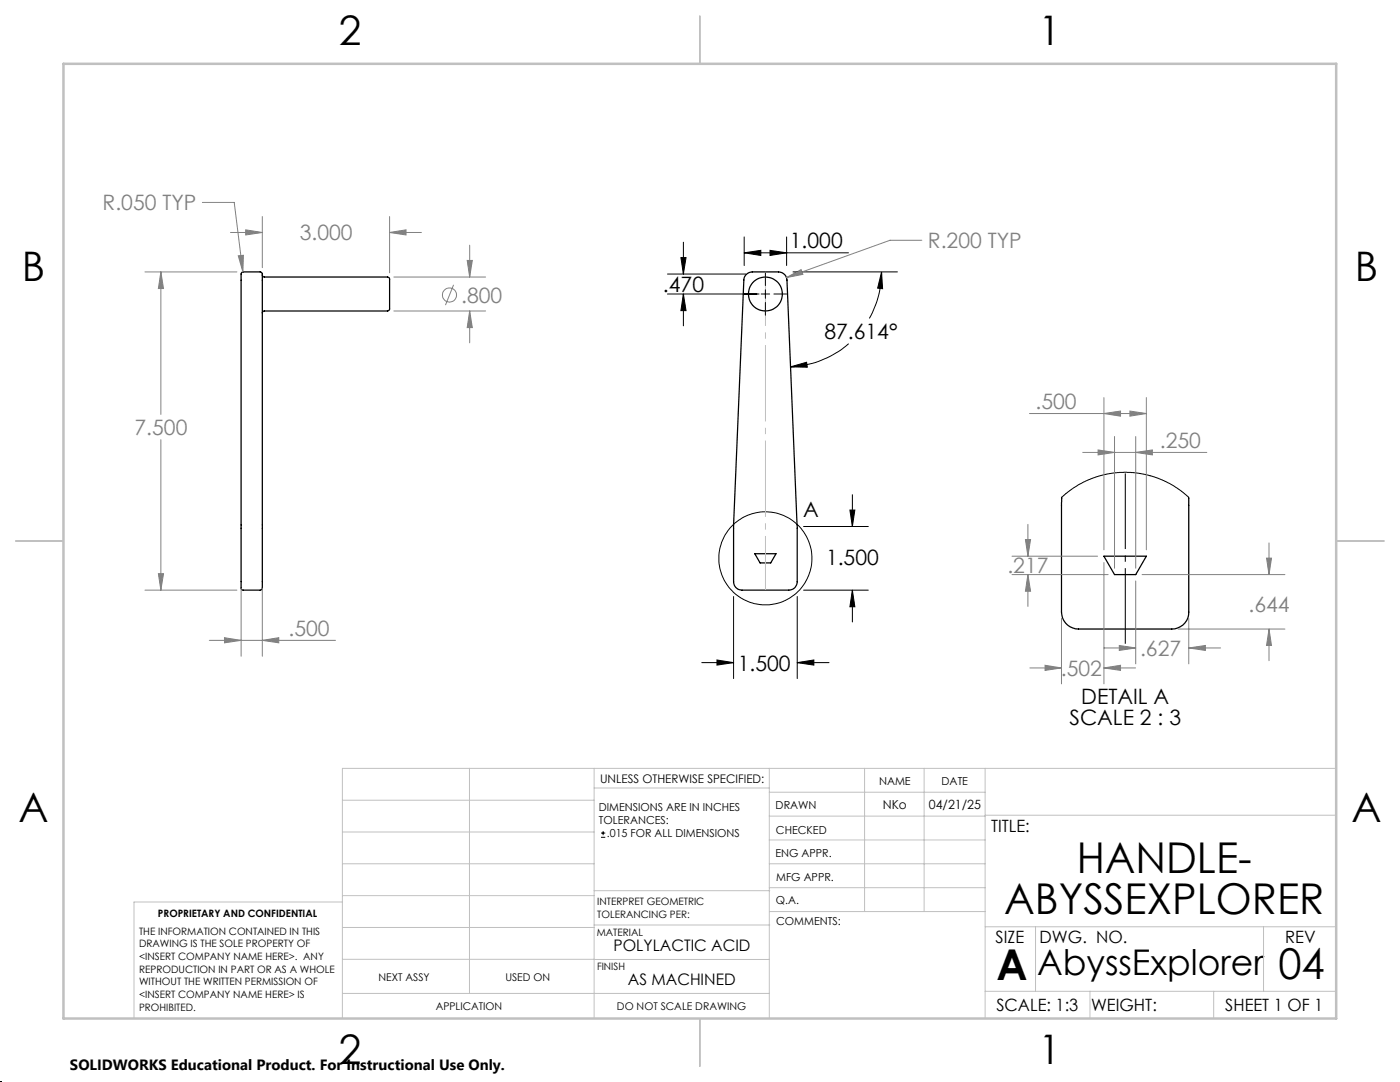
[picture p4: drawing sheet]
<svg xmlns="http://www.w3.org/2000/svg" width="279mm" height="216mm" viewBox="0 0 279 216" stroke-linecap="round" stroke-linejoin="round" font-family="sans-serif">
<g fill="none" stroke="#000" stroke-width=".25">
<path d="M48.3 54.3h3.7l.4 .3v62.8l-.4 .4h-3.6l-.3-.4v-62.8zM52.4 54.9l.3 .4h24.7l.4 .3v3.2a7.6 7.6 0 0 1-.2 3.1l-.2 .2h-24.7l-.2 .1-.1 .3M148.9 54.8l.4-.3 .8-.2h5.3a1.73 1.73 0 0 1 1.7 1.6l2 48.9v11.3a1.67 1.67 0 0 1-1.7 1.7h-9.3a1.67 1.67 0 0 1-1.7-1.7v-11.4l2-48.8 .2-.6zM211.9 99.2l-.1 22.9a3.4 3.4 0 0 0 3.4 3.4h18.7a3.3 3.3 0 0 0 3.3-3.4v-22.9M150.6 110.5h4.3l-1.1 1.8h-2.1zM220.3 111h8.5l-2.1 3.7h-4.3z"/>
<circle cx="152.8" cy="58.7" r="3.4"/>
</g>
<g fill="none" stroke="#000" stroke-width=".2">
<path d="M133.2 58.7h18.3M133.2 54.7h15.7M135.9 51.4h1l-.5 3.3zM136.4 48.3v6.4M136.4 58.7v6.3M136.4 58.7l.5 3.3h-1zM148.5 50.4l3.3-.4v1zM148.5 47.3v5.7M148.5 50.4h20.8M151.9 58.7h1.7M152.8 54.4v2.6M152.8 57.8v1.7"/>
<path d="M153.7 50l3.3 .4-3.3 .6zM154.4 58.7h2.6M157 47.3v5.7M158.3 54.3h20.8M175.9 54.3l.2 3.3-.9-.1zM175.9 54.3a18.6 18.6 0 0 1-2.4 9.2M152.8 60.4v2.5M157.8 73.2l3.2-.9 .1 1zM169.4 68.6a19.1 19.1 0 0 1-11.6 4.6M170.1 98.7v6.4M211.9 99.2l1.3-1.1 1.8-1.2 2.6-1.3 3.3-1 3.4-.4 3.2 .3 3.6 .9 3.3 1.6 2.8 2.2M146.4 119v16.4"/>
<path d="M159.1 119v16.4M160.4 105.1h12.9M160.4 117.8h12.9M169.6 101.8h1l-.5 3.3zM170.1 117.8v6.3M170.1 117.8l.5 3.3h-1zM140.1 132.2h6.3M143.1 131.7l3.3 .5-3.3 .5zM159.1 132.2h6.4M159.1 132.2l3.3-.5v1zM119.9 167.1h.9M119.9 166.2h.9"/>
<path d="M120.4 165.8v.9"/>
<circle cx="152.7" cy="111.4" r="9.3"/>
</g>
<g fill="none" stroke="#808080" stroke-width=".2">
<path d="M28.9 54.3h18.4M32.1 54.3l.5 3.3h-1zM32.1 54.3v28.4M40.4 40.4h6.3l1.8 13.9M46 46.4h6.4M47.6 51l1-.1-.1 3.4zM49 45.9l3.4 .5-3.4 .5zM52.4 43.2v10.2M77.8 46.4l3.2-.5v1zM77.8 43.2v11.2M77.8 46.4h6.3M78.6 55.3h18.3"/>
<path d="M90.5 56.8l-1.6 4.1M93.2 52h1.1l-.6 3.3zM93.7 48.9v6.4M157 55.4l2.9-1.6 .3 1zM184 47.9h-6.4l-20.6 7.5M78.6 62.1h18.3M93.7 62.1l.6 3.3h-1.1zM93.7 62.1v6.3M220.3 79.3v30.4M228.8 79.3v30.4M32.1 87.7v30.1M205.5 82.5h23.3"/>
<path d="M216.1 90.3h24.7M219.1 89.8l3.3 .5-3.3 .5zM220.3 82.5l3.3-.5v1zM222.4 87.1v26.3M225.5 82l3.3 .5-3.3 .5zM226.7 90.3l3.3-.5v1zM226.7 87.1v26.3M28.9 117.8h18.4M31.6 114.5h1l-.5 3.3zM48.1 117.3v13.7M52.4 117.3v13.7M202 111h17"/>
<path d="M202 114.7h19.2M204.6 107.7h1.1l-.6 3.3zM205.1 114.7l.6 3.3h-1.1zM205.1 104.6v6.4M205.1 114.7v6.3M220.3 112.3v24.2M226.7 115.9v16.6M227.9 114.7h28.5M252.8 111.4h1l-.5 3.3zM253.3 108.3v6.4M41.8 127.8h25.2M44.8 127.2l3.3 .6-3.3 .5z"/>
<path d="M52.4 127.8l3.2-.6v1.1zM205.5 133.3h6.3M208.6 132.8l3.2 .5-3.2 .5zM211.8 123.4v13.1M220.3 133.3l3.3-.5v1zM220.3 133.3h6.3M220.3 129.3h6.4M223.4 128.8l3.3 .5-3.3 .5zM235.1 125.5h21.3M237.2 129.3l3.4-.5v1zM237.2 123.4v9.1M237.2 129.3h6.4"/>
<path d="M253.3 125.5l.5 3.3h-1zM253.3 125.5v6.3"/>
<circle cx="89.7" cy="58.9" r="1.42"/>
</g>
<path d="M224.6 94.5v34" fill="none" stroke="#000" stroke-width=".2" stroke-dasharray="15.2 1.3 1.3 1.3" stroke-dashoffset=".1" stroke-linecap="butt"/>
<path d="M0 215.9h.1" fill="none" stroke="#000" stroke-width=".2" stroke-dasharray="1.3 .6"/>
<path d="M152.8 54.2v63.5" fill="none" stroke="#c0c0c0" stroke-width=".2" stroke-dasharray="15.2 1.3 1.3 1.3" stroke-dashoffset="4.4" stroke-linecap="butt"/>
<g fill="none" stroke="#c0c0c0" stroke-width=".2">
<path d="M68.3 159.7h50.3M93.7 153.3v44.9M118.6 153.3v49.9M118.6 157.2h34.9M153.5 153.3v49.9M153.5 158.1h43.1M172.5 153.3v28.6M184.4 153.3v28.6M196.6 153.3v49.9M266.7 153.3h-198.4v49.9M68.3 178.7h50.3M68.3 172.4h50.3"/>
<path d="M68.3 166h50.3M68.3 180h-41.6v23.2M118.6 177.7h35M153.5 167.6h43.1M153.5 162.8h43.1M153.5 172.4h43.1M153.5 177.1h43.1M196.6 162.7h70.1M68.3 198.2h85.2M68.3 191.4l85.2 .1M68.3 185.1h50.3M118.6 184.6h35"/>
<path d="M153.6 181.9h43M196.6 197.8h70.1M196.6 184.9h70.1M206.7 184.9v12.9M217.5 197.8v5.4M242.2 197.8v5.4M252.2 184.9v12.9"/>
</g>
<path d="M139.7 3.2v9.5M3.1 107.9h9.6M266.7 107.9h9.5M139.7 203.2v9.6" fill="none" stroke="#c0c0c0" stroke-width=".25"/>
<path d="M12.7 12.7h254v190.5h-254z" fill="none" stroke="#c0c0c0" stroke-width=".5"/>
<g fill="#000">
<path d="M153.7 50l3.3 .4-3.3 .6zM148.5 50.4l3.3-.4v1z"/>
<path d="M169.6 101.8h1l-.5 3.3zM170.1 117.8l.5 3.3h-1zM143.1 131.7l3.3 .5-3.3 .5zM159.1 132.2l3.3-.5v1zM157.8 73.2l3.2-.9 .1 1zM175.9 54.3l.2 3.3-.9-.1zM136.4 58.7l.5 3.3h-1zM135.9 51.4h1l-.5 3.3z"/>
</g>
<g fill="#808080">
<path d="M225.5 82l3.3 .5-3.3 .5zM220.3 82.5l3.3-.5v1z"/>
<path d="M157 55.4l3.2-.6-.3-1zM44.8 127.2l3.3 .6-3.3 .5zM52.4 127.8l3.2-.6v1.1zM32.1 54.3l.5 3.3h-1zM31.6 114.5h1l-.5 3.3zM49 45.9l3.4 .5-3.4 .5zM77.8 46.4l3.2-.5v1zM93.2 52h1.1l-.6 3.3zM93.7 62.1l.6 3.3h-1.1zM47.6 51l.9 3.3 .1-3.4zM208.6 132.8l3.2 .5-3.2 .5zM220.3 133.3l3.3-.5v1zM237.2 129.3l3.4-.5v1zM223.4 128.8l3.3 .5-3.3 .5zM204.6 107.7h1.1l-.6 3.3zM205.1 114.7l.6 3.3h-1.1zM252.8 111.4h1l-.5 3.3zM253.3 125.5l.5 3.3h-1z"/>
<path d="M219.1 89.8l3.3 .5-3.3 .5zM226.7 90.3l3.3-.5v1z"/>
</g>
<g font-size="8.5">
<text x="214.9" y="174.2">HANDLE-</text>
<text x="200.4" y="182.3">ABYSSEXPLORER</text>
<text x="198.9" y="195.5">A</text>
<text x="255.1" y="195.4">04</text>
</g>
<g font-size="8.1">
<text x="67.6" y="8.9">2</text>
<text x="207.3" y="8.9">1</text>
<text x="4.4" y="56.2">B</text>
<text x="270.4" y="56.2">B</text>
<text x="3.7" y="164.1">A</text>
<text x="269.7" y="164.1">A</text>
<text x="67.6" y="212.4">2</text>
<text x="207.3" y="212.4">1</text>
</g>
<text font-size="7.1" x="207" y="194.6">AbyssExplorer</text>
<g font-size="4.2" fill="#808080">
<text x="20.5" y="42">R.050 TYP</text>
<text x="59.8" y="48">3.000</text>
<text x="185.2" y="49.5">R.200 TYP</text>
<text x="92" y="60.4">.800</text>
<text x="206.7" y="81.6">.500</text>
<text x="26.9" y="86.8">7.500</text>
<text x="231.5" y="89.3">.250</text>
<text x="201.1" y="114.3">.217</text>
<text x="249.2" y="122.1">.644</text>
<text x="57.6" y="126.8">.500</text>
<text x="227.5" y="130.9">.627</text>
<text x="211.7" y="134.8">.502</text>
</g>
<g font-size="4.2">
<text x="157.6" y="49.5">1.000</text>
<text x="132.3" y="58.2">.470</text>
<text x="164.5" y="67.7">87.614°</text>
<text x="160.3" y="103.1">A</text>
<text x="164.8" y="112.7">1.500</text>
<text x="147.3" y="133.8">1.500</text>
<text x="215.8" y="140.4">DETAIL A</text>
<text x="213.4" y="144.6">SCALE 2 : 3</text>
</g>
<g font-size="3.4">
<text x="197.8" y="166">TITLE:</text>
<text x="198.7" y="188.1">SIZE</text>
<text x="207.5" y="188.1">DWG. NO.</text>
<text x="256.5" y="188.2">REV</text>
<text x="198.8" y="201.7">SCALE: 1:3</text>
<text x="217.7" y="201.8">WEIGHT:</text>
<text x="244.5" y="201.7">SHEET 1 OF 1</text>
</g>
<g font-size="3.2">
<text x="122.4" y="189.8">POLYLACTIC ACID</text>
<text x="125.3" y="196.6">AS MACHINED</text>
</g>
<text font-size="3" x="14" y="213.5">SOLIDWORKS Educational Product. For Instructional Use Only.</text>
<g font-size="2.5">
<text x="176.2" y="161.5">NKo</text>
<text x="185.4" y="161.4">04/21/25</text>
</g>
<text font-size="2.4" x="119.8" y="156.2">UNLESS OTHERWISE SPECIFIED:</text>
<g font-size="2.2">
<text x="119.5" y="161.8">DIMENSIONS ARE IN INCHES</text>
<text x="154.8" y="161.4">DRAWN</text>
<text x="175.4" y="156.6">NAME</text>
<text x="187.9" y="156.7">DATE</text>
<text x="119.5" y="164.4">TOLERANCES:</text>
<text x="121.1" y="167.1">.015 FOR ALL DIMENSIONS</text>
<text x="154.9" y="166.3">CHECKED</text>
<text x="154.8" y="171">ENG APPR.</text>
<text x="154.9" y="175.7">MFG APPR.</text>
<text x="154.9" y="180.4">Q.A.</text>
<text x="154.9" y="184.6">COMMENTS:</text>
</g>
<g font-size="2.1">
<text x="75.5" y="195.7">NEXT ASSY</text>
<text x="100.9" y="195.7">USED ON</text>
<text x="86.9" y="201.5">APPLICATION</text>
<text x="123.1" y="201.6">DO NOT SCALE DRAWING</text>
</g>
<g font-size="2">
<text x="31.5" y="182.9">PROPRIETARY AND CONFIDENTIAL</text>
<text x="119.2" y="180.6">INTERPRET GEOMETRIC</text>
<text x="119.2" y="183.1">TOLERANCING PER:</text>
<text x="27.8" y="186.5">THE INFORMATION CONTAINED IN THIS</text>
<text x="27.8" y="189">DRAWING IS THE SOLE PROPERTY OF</text>
<text x="27.8" y="191.6">&lt;INSERT COMPANY NAME HERE&gt;. ANY</text>
<text x="119.1" y="186.7">MATERIAL</text>
<text x="27.8" y="194.1">REPRODUCTION IN PART OR AS A WHOLE</text>
<text x="27.8" y="196.6">WITHOUT THE WRITTEN PERMISSION OF</text>
<text x="119.1" y="193.5">FINISH</text>
<text x="27.8" y="199.1">&lt;INSERT COMPANY NAME HERE&gt; IS</text>
<text x="27.8" y="201.7">PROHIBITED.</text>
</g>
</svg>
